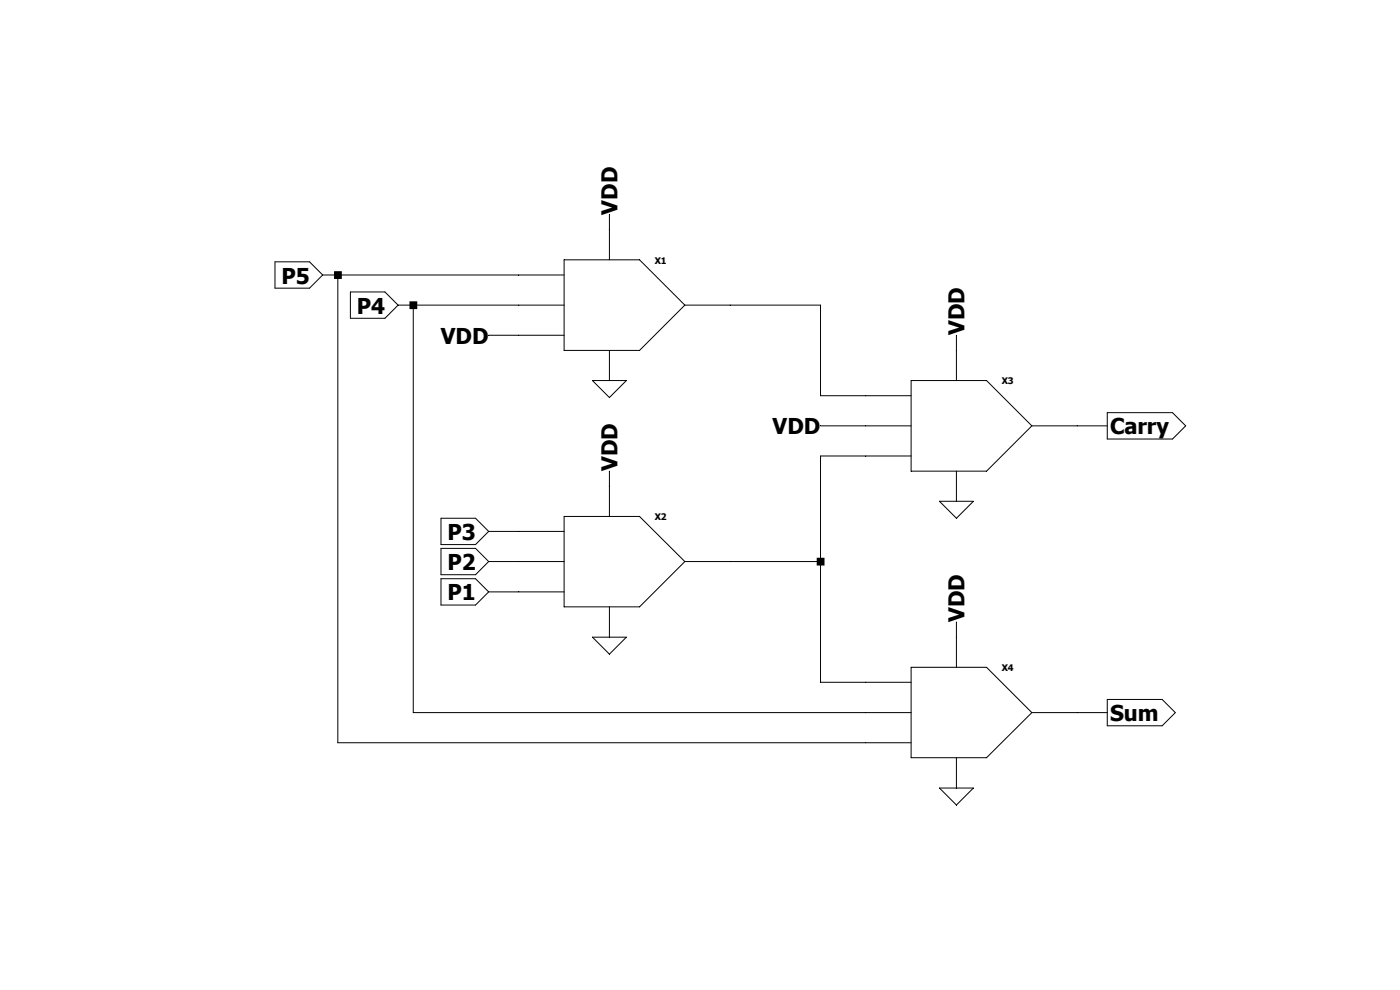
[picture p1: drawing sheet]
<svg xmlns="http://www.w3.org/2000/svg" width="297mm" height="210mm" viewBox="0 0 297 210" stroke-linecap="round" stroke-linejoin="round" font-family="sans-serif">
<g fill="none" stroke="#000" stroke-width=".21">
<path d="M58.3 55.5h7.4l2.8 2.8-2.8 2.8h-7.4zM68.5 58.3h51.2M71.7 58.3v99.3h121.6M119.7 55.1h16l9.6 9.6-9.6 9.6h-16zM129.3 45.5v9.6M74.3 61.9h7.4l2.8 2.8-2.8 2.8h-7.4zM84.5 64.7h35.2M87.7 64.7v86.5h105.6M103.7 71.1h16M129.3 74.3v6.4M145.3 64.7h28.8v19.2h19.2M202.9 71.1v9.6"/>
<path d="M125.7 80.7h7.2l-3.6 3.6zM129.3 99.9v9.7M174.1 90.3h19.2M193.3 80.7h16l9.6 9.6-9.6 9.6h-16zM193.3 96.7h-19.2v48h19.2M202.9 99.9v6.4M218.9 90.3h16M234.9 87.5h13.9l2.7 2.8-2.7 2.8h-13.9zM93.6 109.9h7.3l2.8 2.8-2.8 2.8h-7.3zM93.6 116.3h7.3l2.8 2.8-2.8 2.8h-7.3zM103.7 112.7h16M103.7 119.1h16"/>
<path d="M119.7 109.6h16l9.6 9.5-9.6 9.6h-16zM145.3 119.1h28.8M199.3 106.3h7.2l-3.6 3.6zM93.6 122.8h7.3l2.8 2.8-2.8 2.8h-7.3zM103.7 125.6h16M125.7 135.2h7.2l-3.6 3.6zM129.3 128.7v6.5M202.9 132v9.6M193.3 141.6h16l9.6 9.6-9.6 9.5h-16zM218.9 151.2h16M234.9 148.4h11.6l2.8 2.8-2.8 2.8h-11.6zM199.3 167.2h7.2l-3.6 3.6z"/>
<path d="M202.9 160.7v6.5"/>
</g>
<path d="M70.9 57.5h1.6v1.7h-1.6zM86.9 63.9h1.6v1.7h-1.6zM173.3 118.3h1.6v1.7h-1.6z" fill-rule="evenodd" fill="#000"/>
<g font-size="4.6">
<text x="131" y="45.5" transform="rotate(-90 131 45.5)">VDD</text>
<text x="59.7" y="60.2">P5</text>
<text x="75.7" y="66.5">P4</text>
<text x="204.6" y="71.1" transform="rotate(-90 204.6 71.1)">VDD</text>
<text x="93.5" y="72.9">VDD</text>
<text x="163.9" y="92.2">VDD</text>
<text x="235.5" y="92.2">Carry</text>
<text x="131" y="99.9" transform="rotate(-90 131 99.9)">VDD</text>
<text x="94.9" y="114.6">P3</text>
<text x="94.9" y="120.9">P2</text>
<text x="94.9" y="127.4">P1</text>
<text x="204.6" y="132" transform="rotate(-90 204.6 132)">VDD</text>
<text x="235.5" y="153">Sum</text>
</g>
<g font-size="1.9">
<text x="138.9" y="55.9">X1</text>
<text x="212.5" y="81.5">X3</text>
<text x="138.9" y="110.4">X2</text>
<text x="212.5" y="142.4">X4</text>
</g>
</svg>
